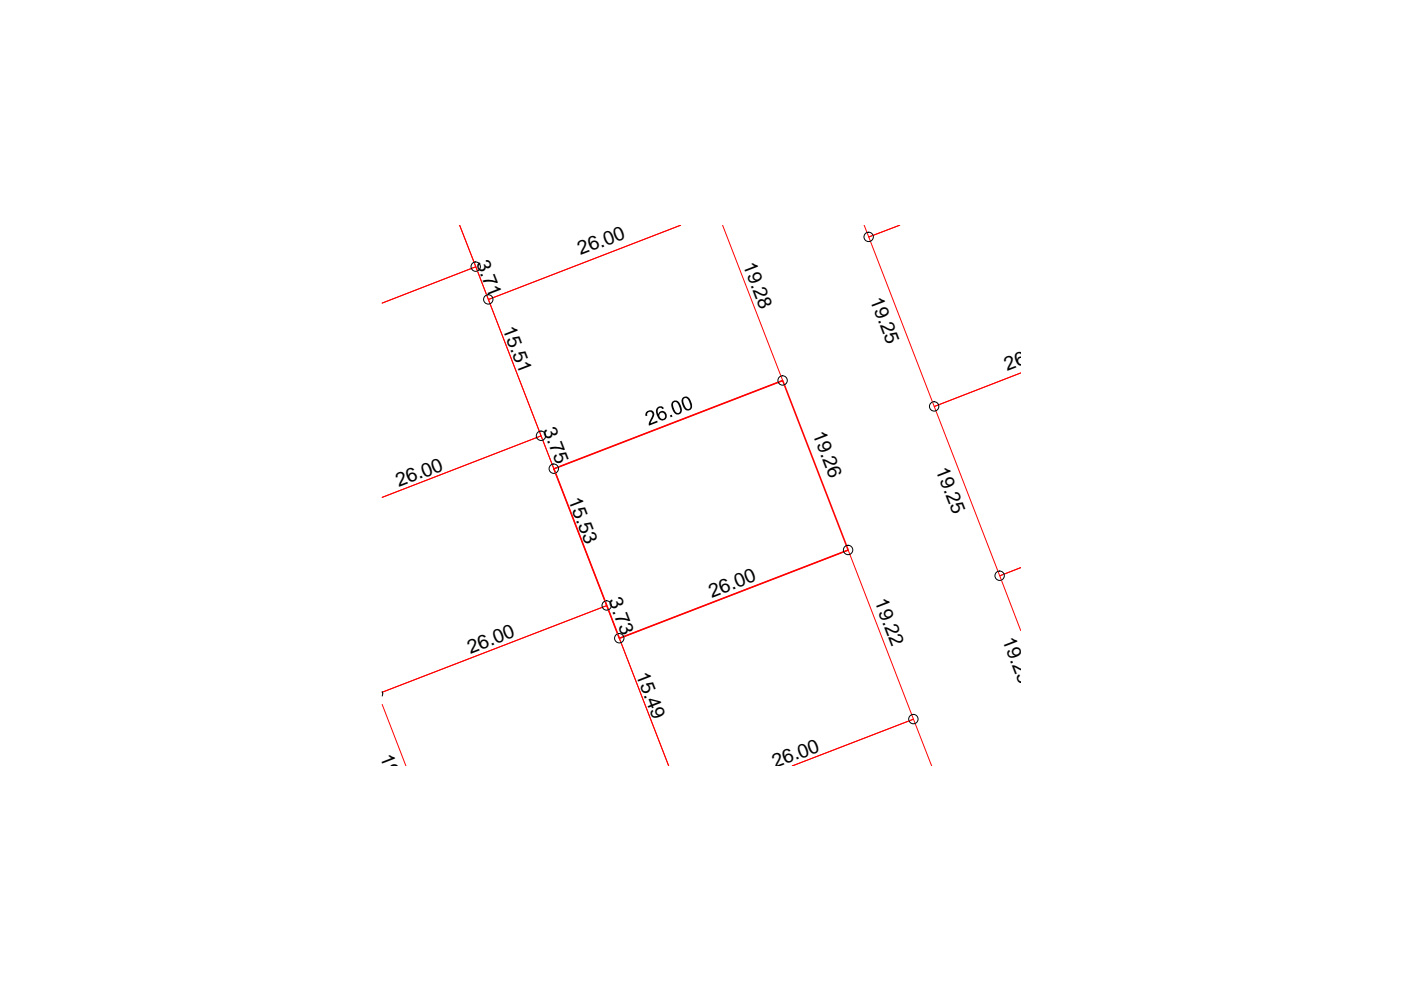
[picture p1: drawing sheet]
<svg xmlns="http://www.w3.org/2000/svg" width="297mm" height="210mm" viewBox="0 0 297 210" stroke-linecap="round" stroke-linejoin="round" font-family="sans-serif">
<path d="M153.2 47.8l12.7 32.9-48.5 18.7-13.9-35.9 40.8-15.7-40.8 15.7-6-15.7 3.4 8.8-19.9 7.7 19.9-7.7 13.8 35.8-33.7 13.1 33.7-13.1 14 36-47.7 18.4 47.7-18.4 13.1 34-10.5-27.1 48.5-18.7 13.9 35.9-25.7 9.9 25.7-9.9 3.8 9.9M183.2 47.8l1 2.4 6.6-2.4-6.6 2.4 13.9 36 18.3-7.1-18.3 7.1 13.9 35.9 4.4-1.7-4.4 1.7 4.4 11.6M81 149.4l5.1 13" fill="none" stroke="#f00" stroke-width=".21"/>
<path d="M117.4 99.4l48.5-18.7 13.9 35.9-48.5 18.7z" fill="none" stroke="#f00" stroke-width=".34"/>
<g fill="none" stroke="#000" stroke-width=".21">
<path d="M81 146.6l.2 .5-.2 .5"/>
<circle cx="100.9" cy="56.5" r=".99"/>
<circle cx="184.2" cy="50.2" r=".99"/>
<circle cx="103.5" cy="63.5" r=".99"/>
<circle cx="114.7" cy="92.4" r=".99"/>
<circle cx="117.4" cy="99.4" r=".99"/>
<circle cx="165.9" cy="80.7" r=".99"/>
<circle cx="198.1" cy="86.2" r=".99"/>
<circle cx="179.8" cy="116.6" r=".99"/>
<circle cx="128.6" cy="128.4" r=".99"/>
<circle cx="131.3" cy="135.3" r=".99"/>
<circle cx="211.9" cy="122.1" r=".99"/>
<circle cx="193.7" cy="152.5" r=".99"/>
</g>
<g fill="#000">
<path d="M137 87.4l.7-.4h.4l.6 .5v.6l-.7 1.6 1.3-.5 .1 .3-1.8 .8v-.7l.6-1.1 .1-.7-.1-.4-.6-.1-.4 .4v.4l-.3 .1-.1-.4zM142 88.1l.4-.2 .2 .4-.4 .2z"/>
<path d="M139.3 86.4l.5-.3h.5l.5 .4-.3 .2-.5-.3-.3 .2-.3 .3v.6l.2 .3 .2-.4 .5-.3 .4 .1 .4 .2 .3 .8-.1 .4-.4 .4-.8 .1-.6-.5-.4-1.4zM140 87.6l-.2 .4 .2 .6 .3 .2h.5l.2-.4-.1-.6-.5-.3z"/>
<path d="M142.6 85.1l.4-.2h.4l.7 .7 .5 1.1-.1 .7-.3 .4-.8 .1-.7-.7-.4-1.1v-.5zM142.9 85.3l-.2 .5 .2 .9 .5 .8h.5l.3-.6-.4-1.1-.4-.5z"/>
<path d="M144.7 84.4l.4-.3h.5l.7 .6 .4 1.1v.6l-.3 .5-.8 .1-.6-.5-.5-1.4zM145.1 84.5l-.2 .2v.5l.2 .7 .4 .7 .5 .1 .4-.4-.3-1.1-.4-.7-.3-.1z"/>
</g>
<g font-size="4.1">
<text x="100.9" y="55.7" transform="rotate(69 100.9 55.7)">3.71</text>
<text x="123.1" y="54.1" transform="rotate(-21 123.1 54.1)">26.00</text>
<text x="157.5" y="56.1" transform="rotate(69 157.5 56.1)">19.28</text>
<text x="184.4" y="63.5" transform="rotate(69 184.4 63.5)">19.25</text>
<text x="71.5" y="67.1" transform="rotate(-21 71.5 67.1)">26.00</text>
<text x="106.5" y="69.7" transform="rotate(69 106.5 69.7)">15.51</text>
<text x="213.6" y="78.7" transform="rotate(-21 213.6 78.7)">26.00</text>
<text x="115.1" y="91.1" transform="rotate(69 115.1 91.1)">3.75</text>
<text x="172.3" y="92" transform="rotate(69 172.3 92)">19.26</text>
<text x="198.4" y="99.7" transform="rotate(69 198.4 99.7)">19.25</text>
<text x="84.5" y="103.3" transform="rotate(-21 84.5 103.3)">26.00</text>
<text x="120.4" y="105.9" transform="rotate(69 120.4 105.9)">15.53</text>
<text x="129" y="127.3" transform="rotate(69 129 127.3)">3.73</text>
<text x="150.9" y="126.8" transform="rotate(-21 150.9 126.8)">26.00</text>
<text x="185.4" y="127.5" transform="rotate(69 185.4 127.5)">19.22</text>
<text x="212.5" y="135.7" transform="rotate(69 212.5 135.7)">19.25</text>
<text x="99.7" y="138.7" transform="rotate(-21 99.7 138.7)">26.00</text>
<text x="134.8" y="143" transform="rotate(69 134.8 143)">15.49</text>
<text x="80.5" y="160.4" transform="rotate(69 80.5 160.4)">19.24</text>
<text x="164.3" y="162.9" transform="rotate(-21 164.3 162.9)">26.00</text>
</g>
</svg>
